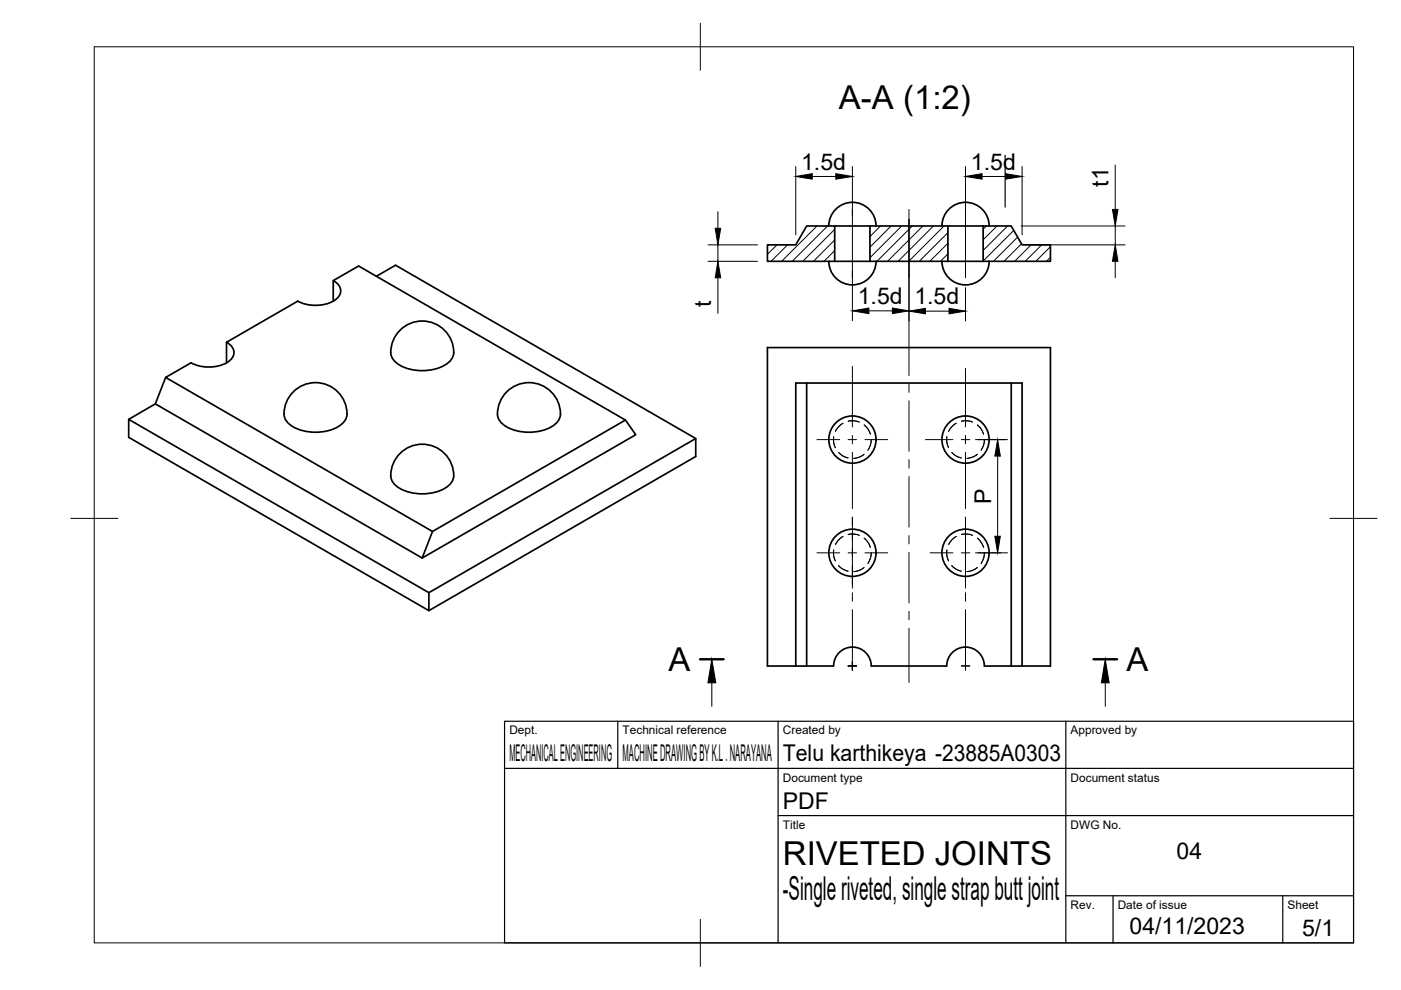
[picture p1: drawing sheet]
<svg xmlns="http://www.w3.org/2000/svg" width="297mm" height="210mm" viewBox="0 0 297 210" stroke-linecap="round" stroke-linejoin="round" font-family="sans-serif">
<!-- layer: Visible -->
<g fill="none" stroke="#000" stroke-width=".36">
<path d="M70.7 59.5a2.3 2.3 0 0 1 1.5 2.2 2.3 2.3 0 0 1-1.5 2.1 8.4 8.4 0 0 1-7.6 0M79.8 58.6l4.1-2.4 63.6 36.8M162.7 51.9h6l2.3-4h6v7.5h-14.3zM175.7 55.4a5 5 0 0 0 5 5 5 5 0 0 0 5-5M175.7 47.9a5 5 0 0 1 5-5 5 5 0 0 1 5 5M177 55.4h7.4M177 47.9h7.4M184.4 47.9h16.6v7.5h-16.6zM199.7 47.9a5 5 0 0 1 5-5 5 5 0 0 1 5 5M199.7 55.4a5 5 0 0 0 5 5 5 5 0 0 0 5-5M201 47.9h13.4l2.3 4h6v3.5h-14.3v-7.5M201 55.4h7.4"/>
<path d="M48 72.6a2.3 2.3 0 0 1 1.6 2.1 2.3 2.3 0 0 1-1.6 2.2 8.4 8.4 0 0 1-7.5 0l-5.4 3.1 56.6 32.7M63.1 63.9l-15.1 8.7v4.3M70.7 63.9v-4.4l5.3-3.1 56.6 32.7M84.5 70.4a6.6 6.6 0 0 1 7.6-1.8 6.6 6.6 0 0 1 4 6.8 6 6 0 0 1-5.5 3.1 8.7 8.7 0 0 1-7-2 4 4 0 0 1-.1-4.6zM27.3 88.9l63.6 36.8 56.6-32.7v3.8l-56.6 32.7-63.6-36.8zM27.3 88.9l5.6-3.3 56.6 32.7M35.1 80l-2.2 5.6M62.5 82.8a6.6 6.6 0 0 1 7.4-.9 6.6 6.6 0 0 1 3.6 6.5 6 6 0 0 1-5.5 3.2 8.7 8.7 0 0 1-7-2 4 4 0 0 1-.2-4.6l.5-.8zM85.1 95.8a6.6 6.6 0 0 1 7.5-.9 6.6 6.6 0 0 1 3.5 6.6 6 6 0 0 1-5.5 3.2 8.7 8.7 0 0 1-7-2.1 4 4 0 0 1-.1-4.6l.4-.8zM107.1 83.4a6.6 6.6 0 0 1 7.7-1.7 6.6 6.6 0 0 1 3.9 6.7 6 6 0 0 1-5.5 3.2 8.7 8.7 0 0 1-7-2 4 4 0 0 1-.1-4.6zM171 81.2v60M214.4 81.2v60h-5.7a4 4 0 0 0-4-4 4 4 0 0 0-4 4"/>
<path d="M91.7 112.7l40.9-23.6 2.2 3.1-45.3 26.1zM90.9 125.7v3.8M168.7 141.2v-60h48v60h6v-67.5h-60v67.5h14a4 4 0 0 1 4-4 4 4 0 0 1 4 4h16M214.4 141.2h2.3"/>
<circle cx="180.7" cy="93.2" r="5"/>
<circle cx="204.7" cy="93.2" r="5"/>
<circle cx="180.7" cy="117.2" r="5"/>
<circle cx="204.7" cy="117.2" r="5"/>
</g>
<!-- layer: Hidden -->
<g fill="none" stroke="#000" stroke-width=".21">
<path d="M176.8 92.6h-.1a3.9 3.9 0 0 0 .4 2.3M177.8 95.9l.7 .7 1.3 .5M178.7 89.7l-1 .9-.6 .9M179.8 89.3l1.5-.1 .9 .3M183.2 96.3l-.8 .6-1.4 .3M183.2 90.1l.1 .1a3.5 3.5 0 0 1 1.2 1.8M184.7 93.2l-.1 1.1-.6 1.2M200.8 92.6h-.1a3.9 3.9 0 0 0 .4 2.3M201.8 95.9l.7 .7 1.3 .5M202.7 89.7l-1 .9-.6 .9M203.8 89.3l1.5-.1 .9 .3M207.2 96.3l-.8 .6-1.4 .3"/>
<path d="M207.2 90.1l.1 .1a3.9 3.9 0 0 1 1.2 1.8M208.7 93.2a3.7 3.7 0 0 1-.7 2.3M176.8 116.6h-.1a3.9 3.9 0 0 0 .4 2.3M177.8 119.9l.7 .7 1.3 .5M178.7 113.7l-1 .9-.6 .9M179.8 113.3h1.5l.9 .2M183.2 114.1l.1 .1a3.8 3.8 0 0 1 1.2 1.8M184.7 117.2l-.1 1.1-.6 1.2M200.8 116.6h-.1a3.9 3.9 0 0 0 .4 2.3M201.8 119.9l.7 .7 1.3 .5M202.7 113.7l-1 .9-.6 .9M203.8 113.3h1.5l.9 .2"/>
<path d="M207.2 114.1l.9 1 .4 .9M208.7 117.2a3.7 3.7 0 0 1-.7 2.3M183.2 120.3l-.8 .6-1.4 .3M207.2 120.3l-.8 .6-1.4 .3"/>
</g>
<!-- layer: BORDER -->
<path d="M20 9.9h267v190h-267zM148.5 4.9v10M15 109.9h10M282 109.9h10M148.5 194.9v10" fill="none" stroke="#000" stroke-width=".21"/>
<!-- layer: TITLEBLOCK -->
<path d="M107 152.9h180v47h-180zM131 152.9v10M165 152.9v47M226 152.9v47M107 162.9h180M165 172.9h122M226 189.9h61M236 189.9v10M272 189.9v10" fill="none" stroke="#000" stroke-width=".25"/>
<!-- layer: Hatching -->
<g fill="none" stroke="#000" stroke-width=".21">
<path d="M164.7 51.9l-2 2M167 51.9l-3.5 3.5M173.2 47.9l-7.5 7.5M175.5 47.9l-7.5 7.5M177 55.4h.1M177 53.1l-2.3 2.3M177 50.9l-4.5 4.5M177 48.6l-6.8 6.8M186.7 47.9l-2.3 2.3M188.9 47.9l-4.5 4.5M191.2 47.9l-6.8 6.7M193.4 47.9l-7.5 7.5"/>
<path d="M195.7 47.9l-7.5 7.5M197.9 47.9l-7.5 7.5M200.2 47.9l-7.5 7.5M201 53.8l-1.6 1.6M201 51.6l-3.9 3.8M201 49.3l-6.1 6.1M209.1 47.9l-.7 .7M211.4 47.9l-3 2.9M213.6 47.9l-5.2 5.2M214.9 48.8l-6.5 6.5M215.8 50.3l-5.2 5.1M216.6 51.7l-3.7 3.7"/>
<path d="M218.6 51.9l-3.5 3.5M220.9 51.9l-3.5 3.5M222.7 54.5l-.9 .9M222.7 52.3l-3.1 3.1"/>
</g>
<!-- layer: Section Lines -->
<path d="M148.4 139.8h5M231.8 139.8h5" fill="none" stroke="#000" stroke-width=".51"/>
<path d="M150.9 144.8v5M234.3 144.8v5" fill="none" stroke="#000" stroke-width=".21"/>
<path d="M150.9 139.8l.9 5h-1.7zM234.3 139.8l.9 5h-1.7z" fill="#000" stroke="#000" stroke-width=".21"/>
<!-- layer: FD_Dimensions -->
<g fill="none" stroke="#000" stroke-width=".21">
<path d="M168.7 35.3v14.5M172.2 37.4h5M180.7 35.3v10.5M204.7 35.3v10.5M208.2 37.4h5M216.7 35.3v14.5M236.5 35v9.4M150.1 51.9h10.5M150.1 55.4h10.5M152.2 44.9v3.5M152.2 51.9v3.5M152.2 58.9v7.5"/>
<path d="M180.7 57.5v10.5M192.7 46.5v21.6M216.5 47.9h22M218.8 51.9h19.7M236.5 47.9v4M236.5 55.4v3.5M184.2 65.9h5M196.2 66h5M204.7 61v7.1M206.8 93.2h6.8M211.5 96.7v17M206.8 117.2h6.8"/>
</g>
<g fill="#000" stroke="#000" stroke-width=".21">
<path d="M168.7 37.4l3.5-.6v1.2zM177.2 36.8l3.5 .6-3.5 .6zM204.7 37.4l3.5-.6v1.2zM213.2 36.8l3.5 .6-3.5 .6zM151.6 48.4h1.2l-.6 3.5zM152.2 55.4l.6 3.5h-1.2zM236.5 51.9l.5 3.5h-1.1zM235.9 44.4h1.1l-.5 3.5zM180.7 65.9l3.5-.6v1.2zM189.2 65.3l3.5 .6-3.5 .6zM192.7 66l3.5-.6v1.1zM201.2 65.4l3.5 .6-3.5 .5z"/>
<path d="M211.5 93.2l.6 3.5h-1.2zM210.9 113.7h1.2l-.6 3.5z"/>
</g>
<!-- layer: Smart Centers -->
<g fill="none" stroke="#000" stroke-width=".21">
<path d="M180.7 44.4v14.5M192.7 44.4v14.5M204.7 44.4v14.5M180.7 77.7v12.8M192.7 68.1v11.5M204.7 78.1v12.4M173.2 93.2h4.8M179.8 93.2h1.8M180.7 92.3v1.8M180.7 95.9v11.9M183.4 93.2h4.8M192.7 81.4v1.8"/>
<path d="M192.7 85v10.7M192.7 97.5v1.8M196.2 93.2h5.8M203.8 93.2h1.8M204.7 92.3v1.8M204.7 95.9v11.9M207.4 93.2h5.8M173.2 117.2h4.8M179.8 117.2h1.8M180.7 109.6v15.1M183.4 117.2h4.8M192.7 101v10.8"/>
<path d="M192.7 113.6v1.7M192.7 117.1v10.7M197.2 117.2h4.8M203.8 117.2h1.8M204.7 109.6v15.1M207.4 117.2h4.8M180.7 125.7v1.8M180.7 129.3v12.8M192.7 129.6v1.8M192.7 133.2v11.5M204.7 125.7v1.8M204.7 129.3v12.8"/>
<path d="M179.8 141.2h1.8M203.8 141.2h1.8"/>
</g>
<!-- layer: Sketch2 -->
<path d="M213.1 32.9v11" fill="none" stroke="#000" stroke-width=".25"/>
<g font-size="7">
<text x="177.9" y="23.1">A-A (1:2)</text>
<text x="141.8" y="142.3">A</text>
<text x="238.8" y="142.3">A</text>
<text x="166" y="183.4">RIVETED JOINTS</text>
<text x="166" y="190.9">-Single riveted, single strap butt joint</text>
</g>
<g font-size="4.9">
<text x="169.9" y="36">1.5d</text>
<text x="205.9" y="36">1.5d</text>
<text x="235" y="39.6" transform="rotate(-90 235 39.6)">t1</text>
<text x="150.8" y="65.1" transform="rotate(-90 150.8 65.1)">t</text>
<text x="181.9" y="64.4">1.5d</text>
<text x="193.9" y="64.5">1.5d</text>
<text x="210.1" y="106.9" transform="rotate(-90 210.1 106.9)">P</text>
<text x="108" y="161.4">MECHANICAL ENGINEERING</text>
<text x="132" y="161.4">MACHINE DRAWING BY K.L . NARAYANA</text>
<text x="166" y="161.4">Telu karthikeya -23885A0303</text>
<text x="166" y="171.4">PDF</text>
<text x="249.4" y="182.2">04</text>
<text x="239.5" y="198">04/11/2023</text>
<text x="276.1" y="198.6">5/1</text>
</g>
<g font-size="2.5">
<text x="108" y="155.7">Dept.</text>
<text x="132" y="155.7">Technical reference</text>
<text x="166" y="155.7">Created by</text>
<text x="227" y="155.7">Approved by</text>
<text x="166" y="165.7">Document type</text>
<text x="227" y="165.7">Document status</text>
<text x="166" y="175.7">Title</text>
<text x="227" y="175.7">DWG No.</text>
<text x="227" y="192.7">Rev.</text>
<text x="237" y="192.7">Date of issue</text>
<text x="273" y="192.7">Sheet</text>
</g>
</svg>
